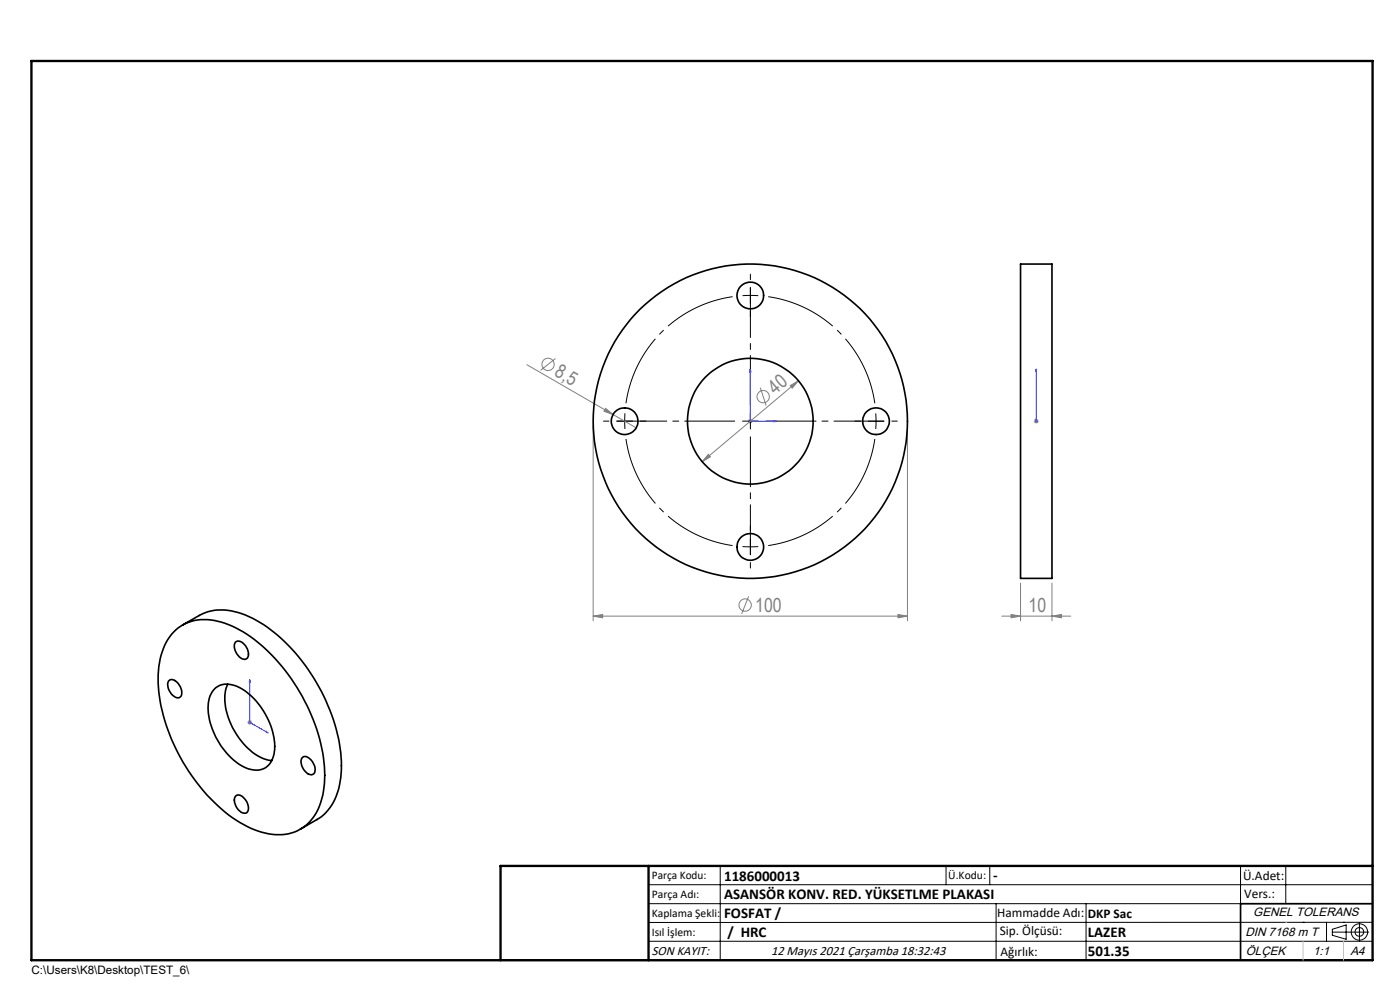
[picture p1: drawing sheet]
<svg xmlns="http://www.w3.org/2000/svg" width="297mm" height="210mm" viewBox="0 0 297 210" stroke-linecap="round" stroke-linejoin="round" font-family="sans-serif">
<g fill="none" stroke="#808080" stroke-width=".21">
<path d="M111.8 77.4l18.3 10.5M117.8 76.1l-3.1 2.5M125.8 90.3v41.4M128.5 86.6l1.6 1.3-2-.7zM130.1 87.9l4.9 2.9M150.3 96.4l.4 .5-1.7 1zM158.7 89.4h1M158.8 89l.7 .7M159.2 88.9v.9M159.5 89l-.7 .7M161.3 82.2l1.2 3.8M167.6 81.8l1.8-1-1.3 1.5z"/>
<path d="M169.4 80.8l-20.4 17.1M192.5 90.3v41.4M219.3 89.4h1M219.5 89l.7 .7M219.8 88.9v.9M220.2 89l-.7 .7M125.8 130.7l2-.4v.7zM125.8 130.7h66.7M158.8 126.5l-1.5 3.7M190.5 130.3l2 .4-2 .3zM212.5 130.7h14.7M214.5 130.3l2 .4-2 .3z"/>
<path d="M216.5 123.7v8M223.2 130.7l2-.4v.7zM223.2 123.7v8M52.5 153.2h1M52.6 152.9l.7 .7M53 152.7v1M53.3 152.9l-.7 .7"/>
<circle cx="116.3" cy="77.3" r="1.31"/>
<circle cx="161.9" cy="84.1" r="1.31"/>
<circle cx="158.1" cy="128.4" r="1.31"/>
</g>
<path d="M159.2 62.7h-1.7M159.2 62.7h1.7M132.5 89.3l.1 1.7M132.5 89.3l.1-1.6M159.2 116l1.7-.1M159.2 116l-1.7-.1" fill="none" stroke="#000" stroke-width=".21" stroke-dasharray="15.2 1.3 1.3 1.3" stroke-linecap="butt"/>
<path d="M155.9 62.9a26.7 26.7 0 0 0-23.2 23.1M132.7 92.7a26.7 26.7 0 0 0 23.2 23.1M185.6 86a26.7 26.7 0 0 0-23.1-23.1M162.5 115.8a26.7 26.7 0 0 0 23.1-23.1" fill="none" stroke="#000" stroke-width=".21" stroke-dasharray="15.2 1.3 1.3 1.3" stroke-dashoffset="-.5" stroke-linecap="butt"/>
<g fill="none" stroke="#000" stroke-width=".21">
<path d="M184.2 89.4h3.3M185.8 87.7v3.3M137.6 187.7h153.6M137.6 191.7h153.6M137.6 199.7h153.6M152.8 183.7v20M200.7 183.7v4M210 183.7v4M211.3 191.7v12M230.4 191.7v12M263.2 183.7v20M272.8 183.7v8"/>
<path d="M276.4 195.6h.1M281.4 195.6v4.1M282.6 197.7h7.8M282.6 197.1l3-.9v3l-3-.8zM285 195.6h.1M288.4 195.8v3.8M291.2 195.6l-153.6 .1"/>
<circle cx="288.4" cy="197.7" r="1.74"/>
<circle cx="288.4" cy="197.7" r=".93"/>
</g>
<path d="M159.2 78.3l.1 .6h-.3zM159.2 78.3v11.1h5.5M219.8 78.3v.6v-.6M219.8 78.3v11.1M164.1 89.2l.6 .2-.6 .1zM219.8 89.2v.3zM219.8 89.4h.1M53 144.2l.1 .5-.2-.1zM53 144.2v9l3.9 2.3M56.5 155.1l.4 .4-.4-.1z" fill="none" stroke="#00f" stroke-width=".21"/>
<g fill="none" stroke="#000" stroke-width=".21" stroke-dasharray="15.2 1.3 1.3 1.3">
<path d="M159.2 59.3v-1.1M159.2 62.7v-1.7M159.2 62.7v1.6M159.2 66v1.2M129.2 89.3h-1.2M132.5 89.3h-1.6M132.5 89.3h1.7M135.9 89.3h1.1M159.2 89.3v-1.6M159.2 89.3h-1.7M159.2 89.3v1.7M159.2 89.3h1.7"/>
<path d="M182.5 89.3h-1.1M189.2 89.3h1.2M159.2 116v1.7M159.2 116v-1.7M159.2 119.3v1.2M159.2 112.7v-1.2"/>
</g>
<path d="M155.9 89.3h-25M159.2 86v-25M159.2 92.7v25M162.5 89.3h25" fill="none" stroke="#000" stroke-width=".21" stroke-dasharray="15.2 1.3 1.3 1.3" stroke-dashoffset="4.6"/>
<path d="M291.2 191.7h-28v12M106.2 203.7h185" fill="none" stroke="#000" stroke-width=".35"/>
<path d="M6.7 12.9h284.5v190.8h-284.5zM137.6 183.7v20M291.2 183.7h-185v20" fill="none" stroke="#000" stroke-width=".5"/>
<path d="M272.8 195.6h.1M276.4 199.7v4M285 199.7v4" fill="none" stroke="#c0c0c0" stroke-width=".21"/>
<g fill="#00f">
<path d="M164.1 89.2l.6 .2-.6 .1zM159.2 78.3l.1 .6h-.3z"/>
<path d="M219.8 89.2v.3zM219.8 78.3v.6z"/>
<path d="M56.5 155.1l.4 .4-.4-.1zM53 144.2l.1 .5-.2-.1z"/>
</g>
<g fill="#808080">
<path d="M128.5 86.6l1.6 1.3-2-.7z"/>
<path d="M125.8 130.7l2-.4v.7zM190.5 130.3l2 .4-2 .3zM214.5 130.3l2 .4-2 .3zM223.2 130.7l2-.4v.7z"/>
<path d="M150.3 96.4l-1.3 1.5 1.7-1zM167.6 81.8l.5 .5 1.3-1.5z"/>
</g>
<g fill="none" stroke="#000" stroke-width=".35">
<path d="M216.5 56h6.7v66.7h-6.7zM37.3 133.6a10.1 10.1 0 0 1 10.4-1.4 30.9 30.9 0 0 1 14.1 11.8 36.4 36.4 0 0 1 7 22.2 11.9 11.9 0 0 1-4.7 9.4 10.5 10.5 0 0 1-9.4 .7 30.3 30.3 0 0 1-14.1-11.8 37.1 37.1 0 0 1-7.1-21.4 13.4 13.4 0 0 1 3.8-9.5zM38.7 132.6l3.6-2a10.5 10.5 0 0 1 9-.4 31.8 31.8 0 0 1 15.2 13.6 35.5 35.5 0 0 1 5.9 20.4 11.9 11.9 0 0 1-4.7 9.4l-4 2.3M50.1 136.1a1.66 1.66 0 0 1 2 .9 1.93 1.93 0 0 1 0 2.8 2.51 2.51 0 0 1-2.4-2.3v-.8zM35.9 144.3a1.62 1.62 0 0 1 2.2 1.1 2.01 2.01 0 0 1 .1 2.5 1.79 1.79 0 0 1-2.3-1.3 2.11 2.11 0 0 1 0-2.3zM45.5 146.1a4.2 4.2 0 0 1 5-.4 15.1 15.1 0 0 1 7.7 13.7 4 4 0 0 1-5.7 3.6 15.1 15.1 0 0 1-8.2-11.1 6.6 6.6 0 0 1 1.2-5.8zM48.3 145.1a10.4 10.4 0 0 0 .7 8.6 13.1 13.1 0 0 0 7.9 7.5l.7 .1M50 168.9a1.26 1.26 0 0 1 1.8 .5 2.43 2.43 0 0 1 .6 3 1.92 1.92 0 0 1-2.4-1.5 1.89 1.89 0 0 1 0-2zM64.2 160.6a1.77 1.77 0 0 1 2.3 1.3 1.74 1.74 0 0 1-.1 2.3 2.2 2.2 0 0 1-2.4-2l-.1-.8z"/>
<circle cx="159.2" cy="62.7" r="2.83"/>
<circle cx="132.5" cy="89.4" r="2.84"/>
<circle cx="159.2" cy="89.4" r="13.3"/>
<circle cx="159.2" cy="89.4" r="33.3"/>
<circle cx="185.8" cy="89.3" r="2.84"/>
<circle cx="159.2" cy="116" r="2.84"/>
</g>
<g font-size="4.1" fill="#808080">
<text x="117.4" y="79.6" transform="rotate(30 117.4 79.6)">8,5</text>
<text x="164.5" y="83.8" transform="rotate(-40 164.5 83.8)">40</text>
<text x="160.2" y="129.7">100</text>
<text x="218.2" y="129.7">10</text>
</g>
<g font-size="3.2">
<text x="153.6" y="186.8">1186000013</text>
<text x="153.6" y="190.8">ASANSÖR KONV. RED. YÜKSETLME PLAKASI</text>
<text x="210.7" y="186.6">-</text>
<text x="153.6" y="194.8">FOSFAT /</text>
<text x="154.3" y="198.8">/ HRC</text>
<text x="230.8" y="198.7">LAZER</text>
<text x="230.8" y="202.8">501.35</text>
</g>
<g font-size="2.8">
<text x="263.7" y="186.7">Ü.Adet:</text>
<text x="263.9" y="190.5">Vers.:</text>
<text x="211.5" y="194.5">Hammadde Adı:</text>
<text x="230.8" y="194.7">DKP Sac</text>
<text x="138.3" y="202.6">SON KAYIT:</text>
<text x="163.6" y="202.6">12 Mayıs 2021 Çarşamba 18:32:43</text>
<text x="212.1" y="198.4">Sip. Ölçüsü:</text>
<text x="212.2" y="202.7">Ağırlık:</text>
</g>
<g font-size="2.6">
<text x="265.9" y="194.4">GENEL TOLERANS</text>
<text x="264.2" y="198.5">DIN 7168 m T</text>
<text x="264.3" y="202.6">ÖLÇEK</text>
<text x="278.5" y="202.6">1:1</text>
<text x="286.5" y="202.6">A4</text>
</g>
<g font-size="2.5">
<text x="138.3" y="186.4">Parça Kodu:</text>
<text x="138.3" y="190.5">Parça Adı:</text>
<text x="201.2" y="186.5">Ü.Kodu:</text>
<text x="138.3" y="194.5">Kaplama Şekli:</text>
<text x="138.3" y="198.6">Isıl İşlem:</text>
<text x="6.7" y="206.7">C:\Users\K8\Desktop\TEST_6\</text>
</g>
</svg>
